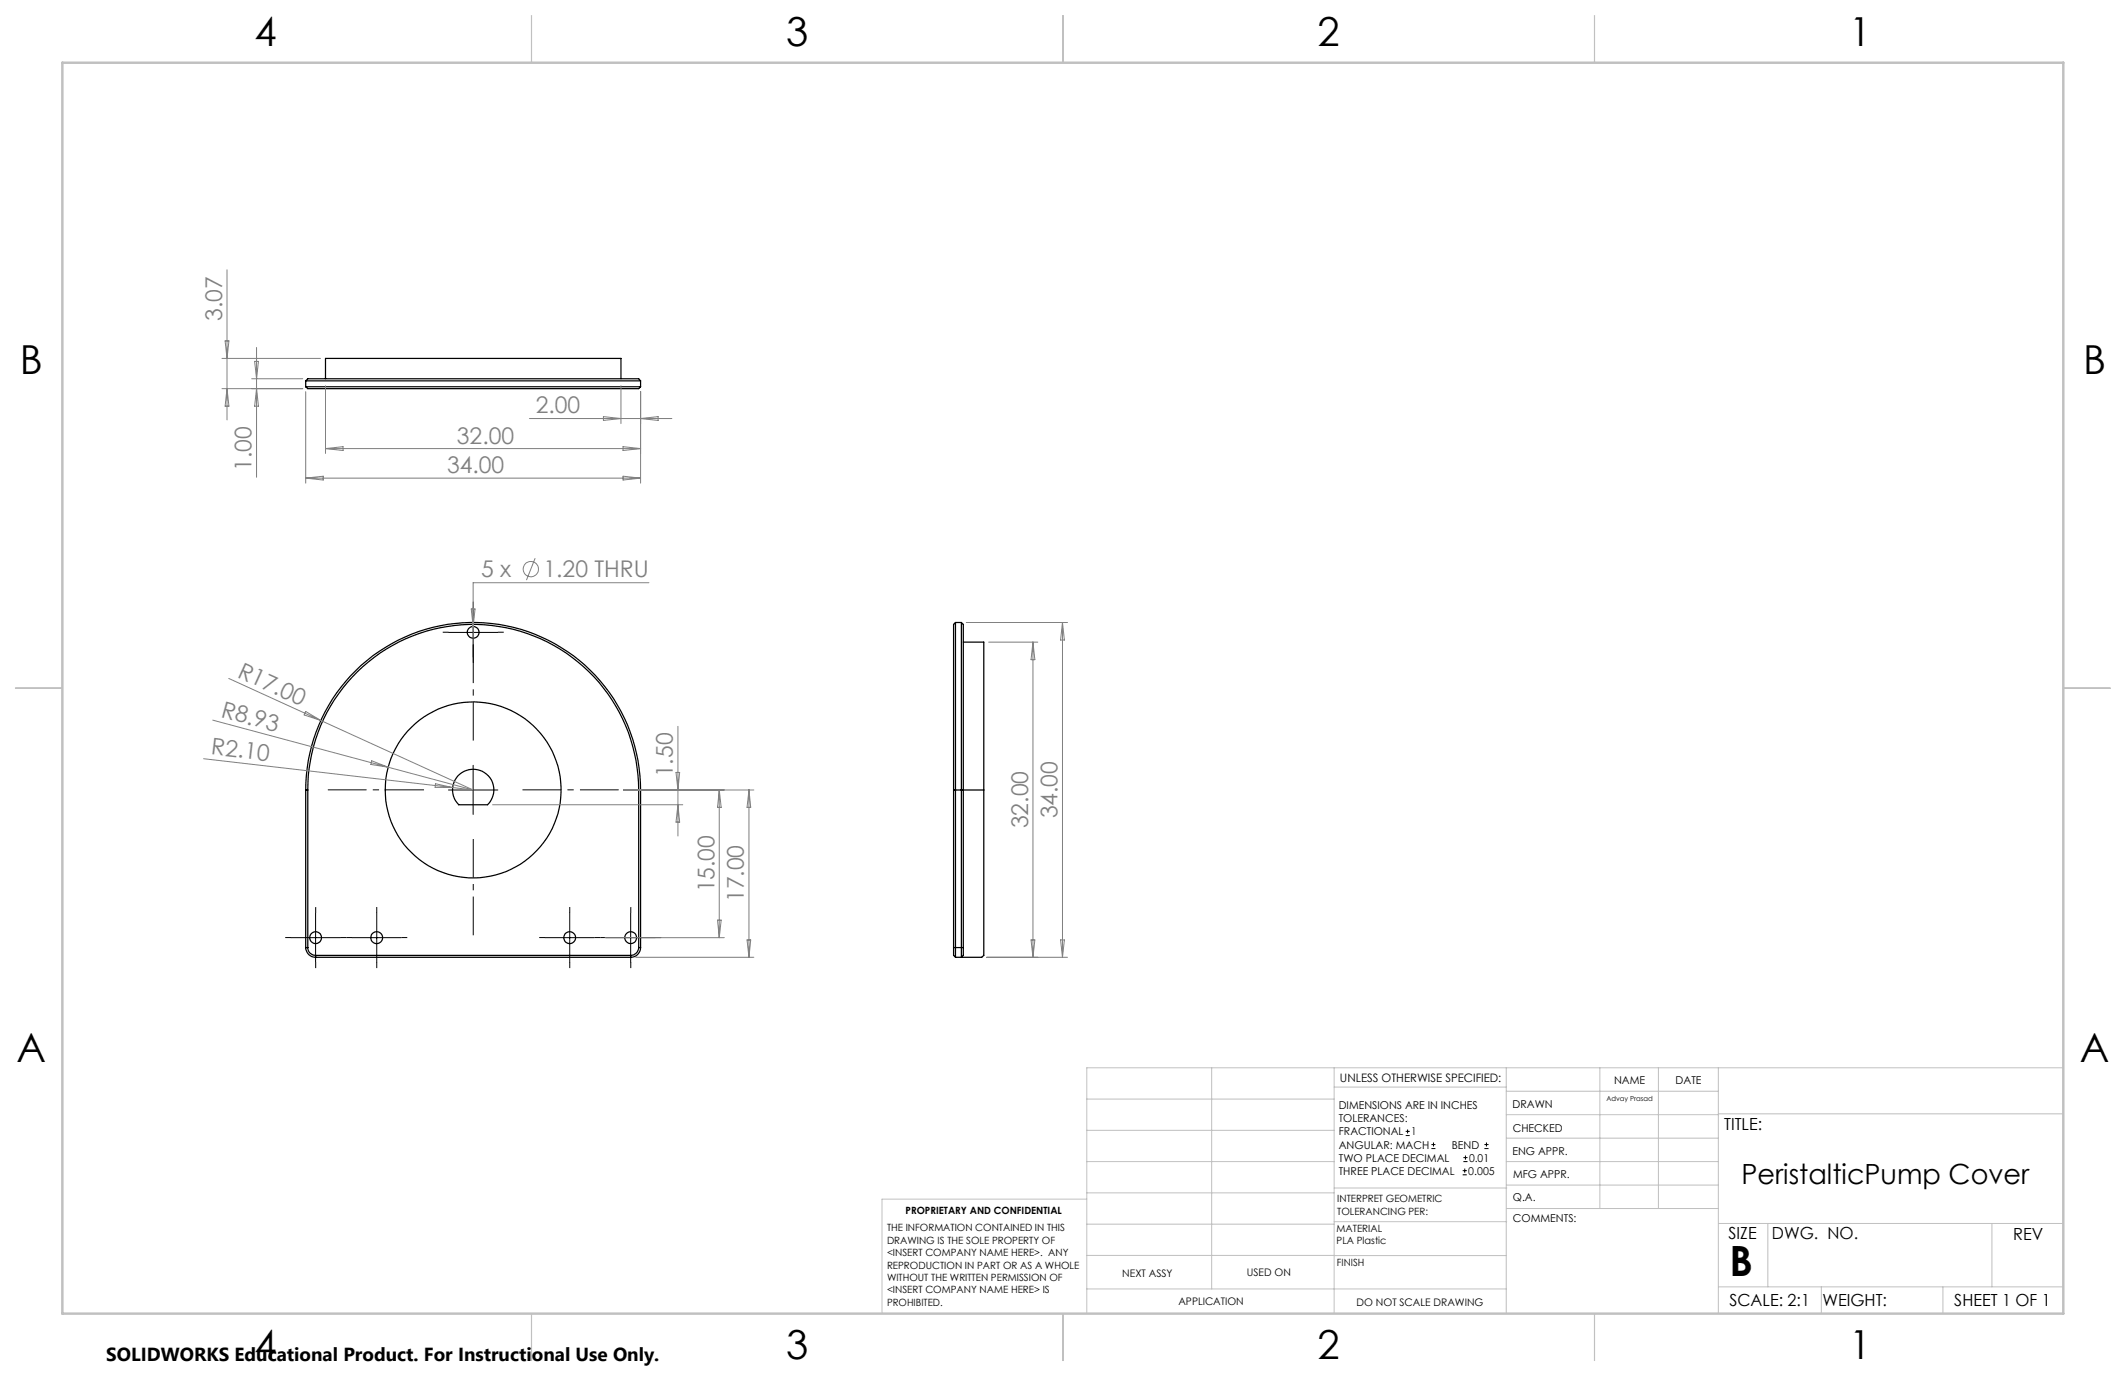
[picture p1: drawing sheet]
<svg xmlns="http://www.w3.org/2000/svg" width="432mm" height="279mm" viewBox="0 0 432 279" stroke-linecap="round" stroke-linejoin="round" font-family="sans-serif">
<g fill="none" stroke="#000" stroke-width=".25">
<path d="M62.1 77.3l.4-.4h67.2l.4 .4M62.1 77.3h68M62.1 78.5h68M62.1 78.5l.4 .4h67.2l.4-.4M62.1 77.3v1.2M66.1 76.9v-4.1h60v4.1M130.1 77.3v1.2M194.1 126.4v68M194.1 126.4l-.4 .4v33.6M194.1 126.4h1.2M195.3 126.4l.4 .4v65.6M195.3 126.4v68l.4-.4v-1.6"/>
<path d="M195.7 130.4h4.1v30M93 157.6a4.2 4.2 0 0 1 6-.2 4.2 4.2 0 0 1 0 6h-5.8a4.2 4.2 0 0 1-.2-5.8zM62.1 160.4a34 34 0 0 1 34-34 34 34 0 0 1 34 34M62.1 160.4v32M62.1 160.4h.4M62.5 160.4a33.6 33.6 0 0 1 33.6-33.6 33.6 33.6 0 0 1 33.6 33.6M62.5 160.4v32M129.7 160.4v32M129.7 160.4h.4M130.1 160.4v32M193.7 160.4h6.1M193.7 160.4v32"/>
<path d="M199.8 160.4v33.6l-.4 .4h-5.3M62.1 192.4a1.99 1.99 0 0 0 2 2M62.1 192.4h.4M62.5 192.4a1.57 1.57 0 0 0 1.6 1.6M64.1 194h64M64.1 194.4h64M64.1 194v.4M128.1 194v.4M129.7 192.4a1.63 1.63 0 0 1-1.6 1.6M129.7 192.4h.4M130.1 192.4a1.99 1.99 0 0 1-2 2M193.7 192.4v1.6l.4 .4"/>
<path d="M193.7 192.4h2"/>
<circle cx="96.1" cy="128.4" r="1.2"/>
<circle cx="96.1" cy="160.4" r="17.9"/>
<circle cx="64.1" cy="190.4" r="1.2"/>
<circle cx="76.5" cy="190.4" r="1.2"/>
<circle cx="115.7" cy="190.4" r="1.2"/>
<circle cx="128.1" cy="190.4" r="1.21"/>
</g>
<g fill="none" stroke="#808080" stroke-width=".2">
<path d="M46.1 54.8v30.5M45.1 78.9h16.4M45.1 72.8h20M45.7 69.2h.8l-.4 3.6zM46.1 78.9l.4 3.6h-.8zM51.1 76.9h10.4M51.7 73.4h.8l-.4 3.5zM52.1 70.6v26.3M52.1 78.9l.4 3.6h-.8zM62.1 79.5v18.6M66.1 78.3v13.8M126.1 78.3v7.7"/>
<path d="M130.1 79.5v18.6M62.1 97.1h68M62.1 97.1l3.6-.4v.8zM66.1 91.1h64M66.1 91.1l3.6-.4v.8zM107.5 85h29M122.6 84.6l3.5 .4-3.5 .4zM126.5 90.7l3.6 .4-3.6 .4zM126.5 96.7l3.6 .4-3.6 .4zM130.1 85l3.6-.4v.8zM108.7 113.3l-1.8 4.5M131.8 118.3h-35.7v11.3"/>
<path d="M46.5 137.8l49.6 22.6M95.7 123.6h.8l-.4 3.6zM196.3 126.4h20.5M200.8 130.4h10M209.8 130.4v64M209.8 130.4l.4 3.5h-.8zM215.8 126.4v68M215.8 126.4l.4 3.6h-.8zM41.3 154.1l50.6 5.8M43.2 146.2l35.6 9.6M62.1 144.5l3.1 1.8-3.4-1.1zM75.5 154.5l3.3 1.3-3.5-.6z"/>
<path d="M78.8 155.8l17.3 4.6M88.4 159.1l3.5 .8h-3.5zM91.9 159.9l4.2 .5M137.3 156.8h.7l-.3 3.6zM137.7 147.5v22.3M100 163.4h38.7M126.6 160.4h26.5M137.7 163.4l.3 3.5h-.7zM146.1 160.4v30M146.1 160.4l.4 3.5h-.8zM152.1 160.4l.4 3.5h-.8zM152.1 160.4v34"/>
<path d="M122.9 190.4h24.2M129.1 194.4h24M145.7 186.8h.8l-.4 3.6zM151.7 190.9h.8l-.4 3.5zM200.4 194.4h16.4M209.4 190.9h.8l-.4 3.5zM215.4 190.9h.8l-.4 3.5z"/>
<circle cx="107.8" cy="115.6" r="1.55"/>
</g>
<g fill="none" stroke="#000" stroke-width=".2">
<path d="M91.1 128.4h10M96.1 123.4v10M96.1 155.4v10M91.1 160.4h10M59.1 190.4h10M64.1 185.4v10M71.5 190.4h10M76.5 185.4v10M110.7 190.4h10M115.7 185.4v10M123.1 190.4h10M128.1 185.4v10"/>
<path d="M285.5 230.6h.8M285.5 229.7h.8M285.9 229.3v.9M290.7 233.2h.8M290.7 232.4h.8M291.1 232v.8M297.1 238.5h.8M297.1 237.7h.8M297.2 235.9h.9M297.2 235.1h.9M297.5 237.3v.8M297.6 234.6v.9"/>
<path d="M301.5 233.2h.8M301.5 232.4h.8M301.9 232v.8"/>
</g>
<path d="M96.1 150.4v-19.6M86.1 160.4h-19.5M96.1 170.4v19.5M106.1 160.4h19.6" fill="none" stroke="#000" stroke-width=".2" stroke-dasharray="15.2 1.3 1.3 1.3" stroke-dashoffset="7.4" stroke-linecap="butt"/>
<g fill="none" stroke="#000" stroke-width=".2" stroke-dasharray="15.2 1.3 1.3 1.3" stroke-linecap="butt">
<path d="M91.1 128.4h-1.2M96.1 123.4v-1.2M96.1 133.4v1.2M101.1 128.4h1.2M59.1 190.4h-1.2M64.1 185.4v-1.2M64.1 195.4v1.2M69.1 190.4h1.2M71.5 190.4h-1.2M76.5 185.4v-1.2M76.5 195.4v1.2M81.5 190.4h1.2"/>
<path d="M110.7 190.4h-1.2M115.7 185.4v-1.2M115.7 195.4v1.2M120.7 190.4h1.2M123.1 190.4h-1.2M128.1 185.4v-1.2M128.1 195.4v1.2M133.1 190.4h1.2"/>
</g>
<g fill="none" stroke="#c0c0c0" stroke-width=".2">
<path d="M246.1 216.8v44.9M271 216.8v49.9M305.9 216.8v49.9M324.9 216.8v28.6M336.8 216.8v28.6M349 216.8v49.9M419.1 216.8h-198.4v49.9M220.7 235.9h50.3M220.7 229.5h50.3M220.7 223.2h50.3M271 220.7h34.9M305.9 231.1h43.1"/>
<path d="M305.9 226.3h43.1M305.9 221.6h43.1M305.9 235.9h43.1M349 226.2h70.1M220.7 248.6h50.3M220.7 242.2h50.3M220.7 254.9h50.3M220.7 243.5h-41.6v23.2M271 255h34.9M271 248.1h35M271 241.2h35M305.9 240.6h43.1"/>
<path d="M306 245.4h43M349 248.4h70.1M359.1 248.4v12.9M404.6 248.4v12.9M220.7 261.7h85.2M349 261.3h70.1M369.9 261.3v5.4M394.6 261.3v5.4"/>
</g>
<path d="M107.9 3.2v9.5M215.9 3.2v9.5M323.8 3.2v9.5M3.1 139.7h9.6M419.1 139.7h9.5M107.9 266.7v9.6M215.9 266.7v9.6M323.8 266.7v9.6" fill="none" stroke="#c0c0c0" stroke-width=".25"/>
<path d="M12.7 12.7h406.4v254h-406.4z" fill="none" stroke="#c0c0c0" stroke-width=".5"/>
<text font-size="8.5" x="351.3" y="259">B</text>
<g font-size="8.1">
<text x="51.7" y="9.3">4</text>
<text x="159.7" y="9.3">3</text>
<text x="267.6" y="9.3">2</text>
<text x="375.6" y="9.3">1</text>
<text x="4" y="76">B</text>
<text x="423.1" y="76">B</text>
<text x="3.3" y="215.7">A</text>
<text x="422.4" y="215.7">A</text>
<text x="51.7" y="276">4</text>
<text x="159.7" y="276">3</text>
<text x="267.6" y="276">2</text>
<text x="375.6" y="276">1</text>
</g>
<text font-size="5.6" x="353.7" y="240.5">PeristalticPump Cover</text>
<g font-size="4.7" fill="#808080">
<text x="45.1" y="65.1" transform="rotate(-90 45.1 65.1)">3.07</text>
<text x="108.8" y="84">2.00</text>
<text x="51.1" y="95.6" transform="rotate(-90 51.1 95.6)">1.00</text>
<text x="92.8" y="90.1">32.00</text>
<text x="90.8" y="96.1">34.00</text>
<text x="97.7" y="117.3">5 x</text>
<text x="110.4" y="117.3">1.20 THRU</text>
<text x="48.1" y="137.4" transform="rotate(24 48.1 137.4)">R17.00</text>
<text x="44.7" y="145.6" transform="rotate(15 44.7 145.6)">R8.93</text>
<text x="42.8" y="153.2" transform="rotate(7 42.8 153.2)">R2.10</text>
<text x="136.7" y="157.8" transform="rotate(-90 136.7 157.8)">1.50</text>
<text x="214.8" y="166.2" transform="rotate(-90 214.8 166.2)">34.00</text>
<text x="208.8" y="168.2" transform="rotate(-90 208.8 168.2)">32.00</text>
<text x="145.1" y="181.2" transform="rotate(-90 145.1 181.2)">15.00</text>
<text x="151.1" y="183.2" transform="rotate(-90 151.1 183.2)">17.00</text>
</g>
<text font-size="3.8" x="21.6" y="276.3">SOLIDWORKS Educational Product. For Instructional Use Only.</text>
<g font-size="3.4">
<text x="350.2" y="229.5">TITLE:</text>
<text x="351.1" y="251.6">SIZE</text>
<text x="359.9" y="251.6">DWG. NO.</text>
<text x="408.9" y="251.7">REV</text>
<text x="351.2" y="265.2">SCALE: 2:1</text>
<text x="370.1" y="265.3">WEIGHT:</text>
<text x="396.9" y="265.2">SHEET 1 OF 1</text>
</g>
<text font-size="2.4" x="272.2" y="219.7">UNLESS OTHERWISE SPECIFIED:</text>
<g font-size="2.2">
<text x="327.8" y="220.1">NAME</text>
<text x="340.3" y="220.2">DATE</text>
<text x="271.9" y="225.3">DIMENSIONS ARE IN INCHES</text>
<text x="271.9" y="227.9">TOLERANCES:</text>
<text x="307.2" y="224.9">DRAWN</text>
<text x="271.9" y="230.6">FRACTIONAL</text>
<text x="271.9" y="233.2">ANGULAR: MACH</text>
<text x="286.6" y="230.6">1</text>
<text x="294.9" y="233.2">BEND</text>
<text x="307.3" y="229.8">CHECKED</text>
<text x="271.9" y="235.9">TWO PLACE DECIMAL</text>
<text x="271.9" y="238.5">THREE PLACE DECIMAL</text>
<text x="298.2" y="238.5">0.005</text>
<text x="298.4" y="235.9">0.01</text>
<text x="307.2" y="234.4">ENG APPR.</text>
<text x="307.3" y="239.2">MFG APPR.</text>
<text x="307.3" y="243.9">Q.A.</text>
<text x="307.3" y="248.1">COMMENTS:</text>
</g>
<g font-size="2.1">
<text x="227.9" y="259.2">NEXT ASSY</text>
<text x="253.3" y="259.2">USED ON</text>
<text x="239.3" y="265">APPLICATION</text>
<text x="275.5" y="265.1">DO NOT SCALE DRAWING</text>
</g>
<g font-size="2">
<text x="271.6" y="244.1">INTERPRET GEOMETRIC</text>
<text x="180.2" y="250">THE INFORMATION CONTAINED IN THIS</text>
<text x="183.9" y="246.4">PROPRIETARY AND CONFIDENTIAL</text>
<text x="271.5" y="250.2">MATERIAL</text>
<text x="271.6" y="246.6">TOLERANCING PER:</text>
<text x="180.2" y="252.5">DRAWING IS THE SOLE PROPERTY OF</text>
<text x="180.2" y="255.1">&lt;INSERT COMPANY NAME HERE&gt;. ANY</text>
<text x="180.2" y="257.6">REPRODUCTION IN PART OR AS A WHOLE</text>
<text x="271.5" y="252.7">PLA Plastic</text>
<text x="271.5" y="257">FINISH</text>
<text x="180.2" y="260.1">WITHOUT THE WRITTEN PERMISSION OF</text>
<text x="180.2" y="262.6">&lt;INSERT COMPANY NAME HERE&gt; IS</text>
<text x="180.2" y="265.2">PROHIBITED.</text>
</g>
<text font-size="1.4" x="326.3" y="223.6">Advay Prasad</text>
</svg>
